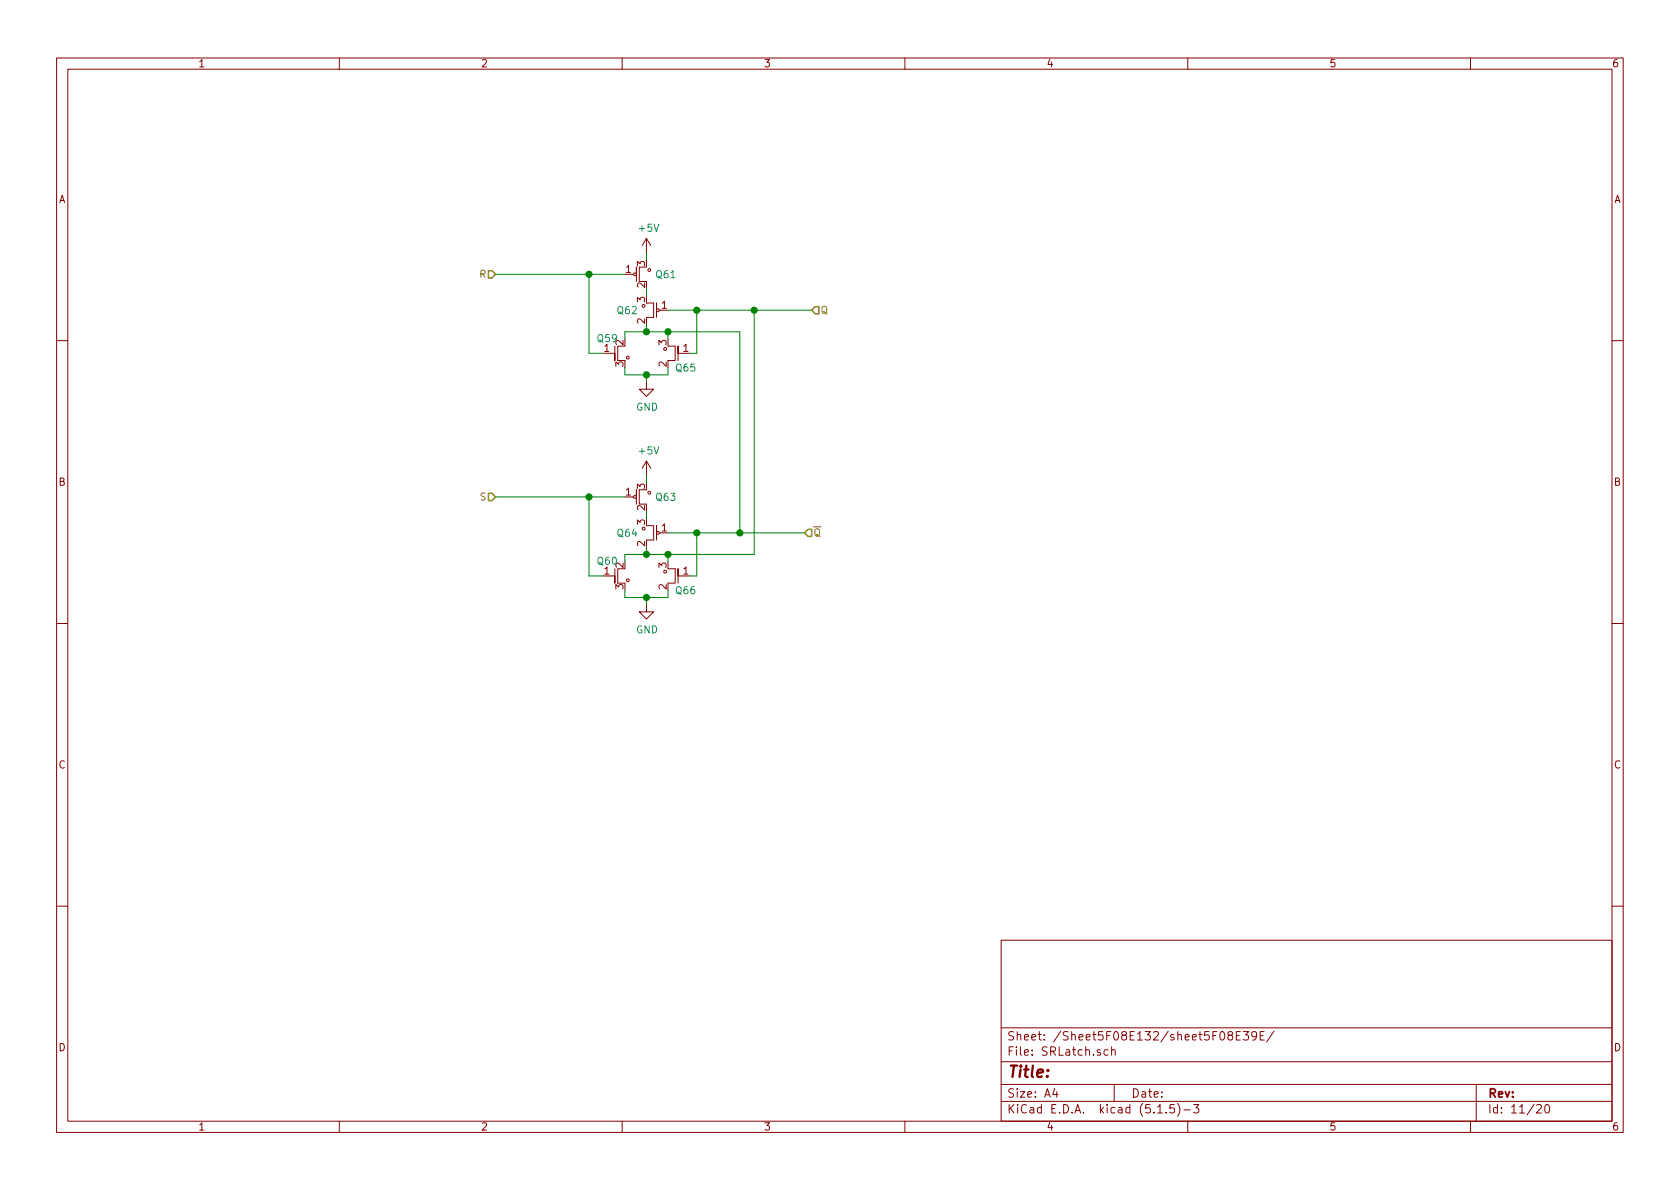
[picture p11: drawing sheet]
EESchema Schematic File Version 4
EELAYER 30 0
EELAYER END
$Descr A4 11693 8268
encoding utf-8
Sheet 11 20
Title ""
Date ""
Rev ""
Comp ""
Comment1 ""
Comment2 ""
Comment3 ""
Comment4 ""
$EndDescr
$Comp
L LogicQ:PM Q?
U 1 1
P 4500 1900
AR Path="/5EDD13C9/5EDD1A27" Ref="Q?"  Part="1" 
AR Path="/5F08E133/5F08E3A4/5EDD1A27" Ref="Q61"  Part="1" 
F 0 "Q61" H 4558 1900 50  0000 L CNN
F 1 "PM" H 4600 1800 50  0001 C CNN
F 2 "LogicQ:SOT-23-P" H 4300 1900 50  0001 C CNN
F 3 "" H 4500 1900 50  0001 C CNN
	1    4500 1900
	1    0    0    -1  
$EndComp
$Comp
L LogicQ:PM Q?
U 1 1
P 4500 2150
AR Path="/5EDD13C9/5EDD1F69" Ref="Q?"  Part="1" 
AR Path="/5F08E133/5F08E3A4/5EDD1F69" Ref="Q62"  Part="1" 
F 0 "Q62" H 4557 2150 50  0000 L CNN
F 1 "PM" H 4600 2050 50  0001 C CNN
F 2 "LogicQ:SOT-23-P" H 4300 2150 50  0001 C CNN
F 3 "" H 4500 2150 50  0001 C CNN
	1    4500 2150
	-1   0    0    -1  
$EndComp
$Comp
L LogicQ:NM Q?
U 1 1
P 4350 2450
AR Path="/5EDD13C9/5EDD2738" Ref="Q?"  Part="1" 
AR Path="/5F08E133/5F08E3A4/5EDD2738" Ref="Q59"  Part="1" 
F 0 "Q59" H 4150 2350 50  0000 L CNN
F 1 "NM" H 4450 2350 50  0001 C CNN
F 2 "LogicQ:SOT-23-N" H 4150 2450 50  0001 C CNN
F 3 "" H 4350 2450 50  0001 C CNN
	1    4350 2450
	1    0    0    1   
$EndComp
$Comp
L LogicQ:NM Q?
U 1 1
P 4650 2450
AR Path="/5EDD13C9/5EDD3F20" Ref="Q?"  Part="1" 
AR Path="/5F08E133/5F08E3A4/5EDD3F20" Ref="Q65"  Part="1" 
F 0 "Q65" H 4450 2350 50  0000 L CNN
F 1 "NM" H 4750 2350 50  0001 C CNN
F 2 "LogicQ:SOT-23-N" H 4450 2450 50  0001 C CNN
F 3 "" H 4650 2450 50  0001 C CNN
	1    4650 2450
	-1   0    0    -1  
$EndComp
Wire Wire Line
	4350 2300 4350 2350
Wire Wire Line
	4350 2300 4500 2300
Wire Wire Line
	4500 2300 4500 2250
Wire Wire Line
	4500 2300 4650 2300
Connection ~ 4500 2300
Wire Wire Line
	4650 2300 4650 2350
Wire Wire Line
	4650 2550 4650 2600
Wire Wire Line
	4650 2600 4500 2600
Wire Wire Line
	4350 2600 4350 2550
Wire Wire Line
	4500 2600 4500 2650
Connection ~ 4500 2600
Wire Wire Line
	4500 2600 4350 2600
$Comp
L power:GND #PWR?
U 1 1
P 4500 2650
AR Path="/5EDD13C9/5EDD5DF2" Ref="#PWR?"  Part="1" 
AR Path="/5F08E133/5F08E3A4/5EDD5DF2" Ref="#PWR0142"  Part="1" 
F 0 "#PWR0142" H 4500 2400 50  0001 C CNN
F 1 "GND" H 4505 2477 50  0000 C CNN
F 2 "" H 4500 2650 50  0001 C CNN
F 3 "" H 4500 2650 50  0001 C CNN
	1    4500 2650
	1    0    0    -1  
$EndComp
Wire Wire Line
	4500 2000 4500 2050
Wire Wire Line
	4500 1800 4500 1750
$Comp
L power:+5V #PWR?
U 1 1
P 4500 1750
AR Path="/5EDD13C9/5EDD652F" Ref="#PWR?"  Part="1" 
AR Path="/5F08E133/5F08E3A4/5EDD652F" Ref="#PWR0143"  Part="1" 
F 0 "#PWR0143" H 4500 1600 50  0001 C CNN
F 1 "+5V" H 4515 1923 50  0000 C CNN
F 2 "" H 4500 1750 50  0001 C CNN
F 3 "" H 4500 1750 50  0001 C CNN
	1    4500 1750
	1    0    0    -1  
$EndComp
Connection ~ 4650 2300
Wire Wire Line
	4800 2450 4850 2450
Wire Wire Line
	4850 2450 4850 2150
Wire Wire Line
	4850 2150 4650 2150
Wire Wire Line
	4350 1900 4100 1900
Wire Wire Line
	4100 1900 4100 2450
Wire Wire Line
	4100 2450 4200 2450
Connection ~ 4100 1900
Connection ~ 4850 2150
$Comp
L LogicQ:PM Q?
U 1 1
P 4500 3450
AR Path="/5EDD13C9/5EDDD866" Ref="Q?"  Part="1" 
AR Path="/5F08E133/5F08E3A4/5EDDD866" Ref="Q63"  Part="1" 
F 0 "Q63" H 4558 3450 50  0000 L CNN
F 1 "PM" H 4600 3350 50  0001 C CNN
F 2 "LogicQ:SOT-23-P" H 4300 3450 50  0001 C CNN
F 3 "" H 4500 3450 50  0001 C CNN
	1    4500 3450
	1    0    0    -1  
$EndComp
$Comp
L LogicQ:PM Q?
U 1 1
P 4500 3700
AR Path="/5EDD13C9/5EDDD870" Ref="Q?"  Part="1" 
AR Path="/5F08E133/5F08E3A4/5EDDD870" Ref="Q64"  Part="1" 
F 0 "Q64" H 4557 3700 50  0000 L CNN
F 1 "PM" H 4600 3600 50  0001 C CNN
F 2 "LogicQ:SOT-23-P" H 4300 3700 50  0001 C CNN
F 3 "" H 4500 3700 50  0001 C CNN
	1    4500 3700
	-1   0    0    -1  
$EndComp
$Comp
L LogicQ:NM Q?
U 1 1
P 4350 4000
AR Path="/5EDD13C9/5EDDD87A" Ref="Q?"  Part="1" 
AR Path="/5F08E133/5F08E3A4/5EDDD87A" Ref="Q60"  Part="1" 
F 0 "Q60" H 4150 3900 50  0000 L CNN
F 1 "NM" H 4450 3900 50  0001 C CNN
F 2 "LogicQ:SOT-23-N" H 4150 4000 50  0001 C CNN
F 3 "" H 4350 4000 50  0001 C CNN
	1    4350 4000
	1    0    0    1   
$EndComp
$Comp
L LogicQ:NM Q?
U 1 1
P 4650 4000
AR Path="/5EDD13C9/5EDDD884" Ref="Q?"  Part="1" 
AR Path="/5F08E133/5F08E3A4/5EDDD884" Ref="Q66"  Part="1" 
F 0 "Q66" H 4450 3900 50  0000 L CNN
F 1 "NM" H 4750 3900 50  0001 C CNN
F 2 "LogicQ:SOT-23-N" H 4450 4000 50  0001 C CNN
F 3 "" H 4650 4000 50  0001 C CNN
	1    4650 4000
	-1   0    0    -1  
$EndComp
Wire Wire Line
	4350 3850 4350 3900
Wire Wire Line
	4350 3850 4500 3850
Wire Wire Line
	4500 3850 4500 3800
Wire Wire Line
	4500 3850 4650 3850
Connection ~ 4500 3850
Wire Wire Line
	4650 3850 4650 3900
Wire Wire Line
	4650 4100 4650 4150
Wire Wire Line
	4650 4150 4500 4150
Wire Wire Line
	4350 4150 4350 4100
Wire Wire Line
	4500 4150 4500 4200
Connection ~ 4500 4150
Wire Wire Line
	4500 4150 4350 4150
$Comp
L power:GND #PWR?
U 1 1
P 4500 4200
AR Path="/5EDD13C9/5EDDD89A" Ref="#PWR?"  Part="1" 
AR Path="/5F08E133/5F08E3A4/5EDDD89A" Ref="#PWR0144"  Part="1" 
F 0 "#PWR0144" H 4500 3950 50  0001 C CNN
F 1 "GND" H 4505 4027 50  0000 C CNN
F 2 "" H 4500 4200 50  0001 C CNN
F 3 "" H 4500 4200 50  0001 C CNN
	1    4500 4200
	1    0    0    -1  
$EndComp
Wire Wire Line
	4500 3550 4500 3600
Wire Wire Line
	4500 3350 4500 3300
$Comp
L power:+5V #PWR?
U 1 1
P 4500 3300
AR Path="/5EDD13C9/5EDDD8A6" Ref="#PWR?"  Part="1" 
AR Path="/5F08E133/5F08E3A4/5EDDD8A6" Ref="#PWR0145"  Part="1" 
F 0 "#PWR0145" H 4500 3150 50  0001 C CNN
F 1 "+5V" H 4515 3473 50  0000 C CNN
F 2 "" H 4500 3300 50  0001 C CNN
F 3 "" H 4500 3300 50  0001 C CNN
	1    4500 3300
	1    0    0    -1  
$EndComp
Connection ~ 4650 3850
Wire Wire Line
	4800 4000 4850 4000
Wire Wire Line
	4850 4000 4850 3700
Wire Wire Line
	4850 3700 4650 3700
Wire Wire Line
	4350 3450 4100 3450
Wire Wire Line
	4100 3450 4100 4000
Wire Wire Line
	4100 4000 4200 4000
Connection ~ 4100 3450
Connection ~ 4850 3700
Text HLabel 5650 2150 2    50   Input ~ 0
Q
Text HLabel 5600 3700 2    50   Input ~ 0
~Q
Text HLabel 3450 3450 0    50   Input ~ 0
S
Text HLabel 3450 1900 0    50   Input ~ 0
R
Wire Wire Line
	3450 1900 4100 1900
Wire Wire Line
	4850 2150 5250 2150
Wire Wire Line
	4850 3700 5150 3700
Wire Wire Line
	3450 3450 4100 3450
Wire Wire Line
	5150 2300 5150 3700
Wire Wire Line
	4650 2300 5150 2300
Connection ~ 5150 3700
Wire Wire Line
	5150 3700 5600 3700
Wire Wire Line
	5250 3850 5250 2150
Wire Wire Line
	4650 3850 5250 3850
Connection ~ 5250 2150
Wire Wire Line
	5250 2150 5650 2150
$EndSCHEMATC
